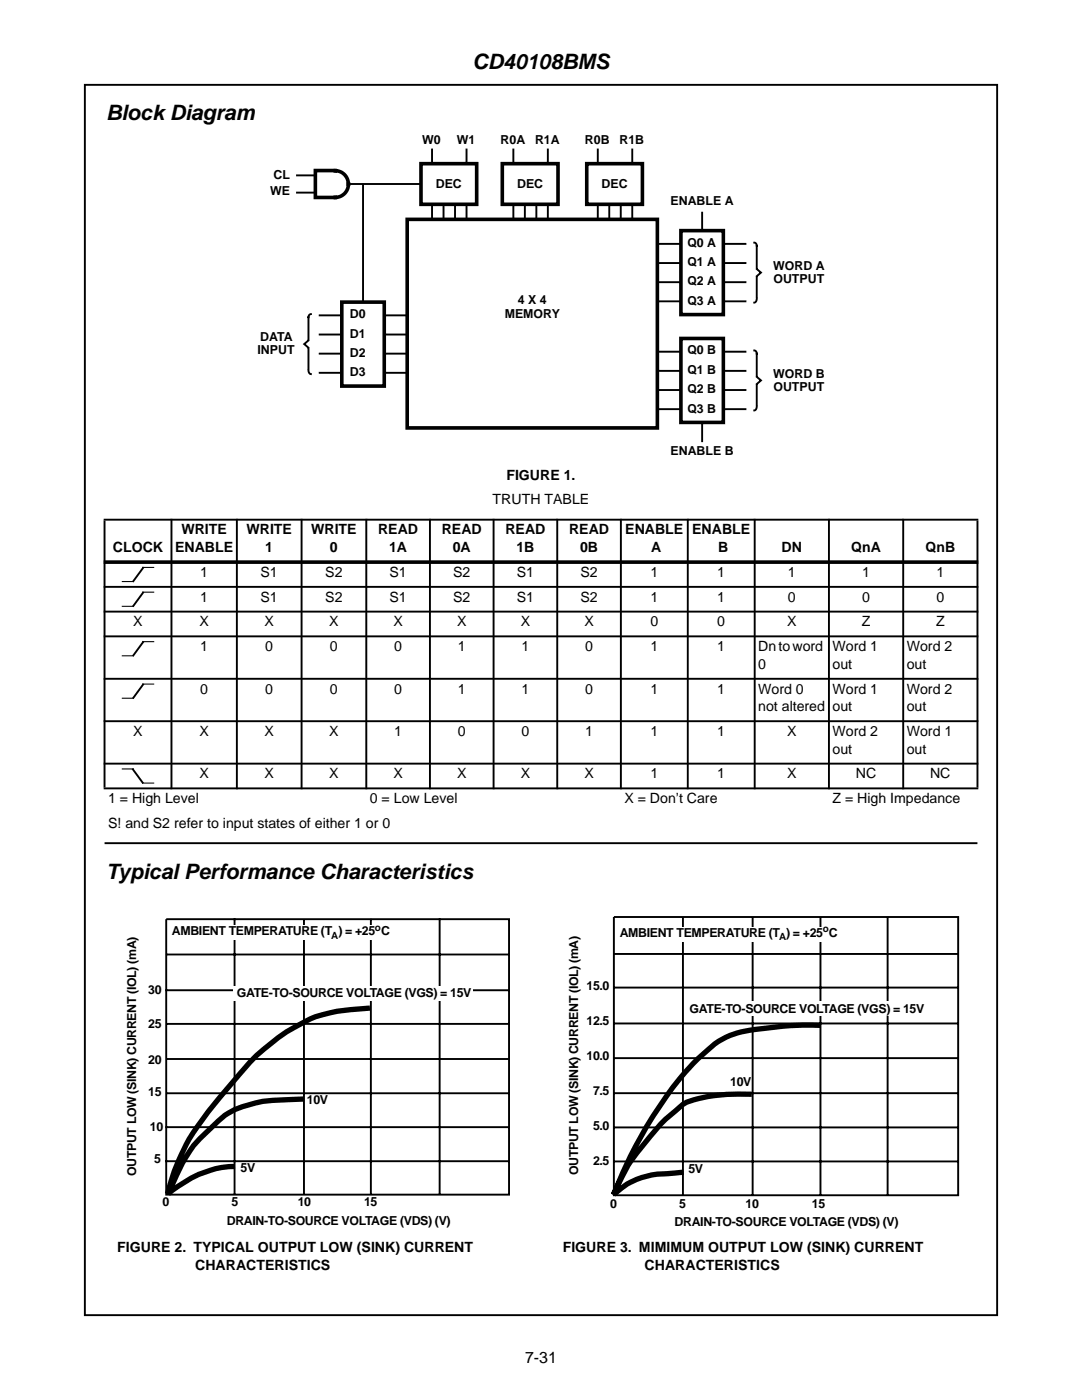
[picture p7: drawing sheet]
<svg xmlns="http://www.w3.org/2000/svg" width="216mm" height="279mm" viewBox="0 0 216 279" stroke-linecap="round" stroke-linejoin="round" font-family="sans-serif">
<path d="M16.9 16.9h182.1v245.6h-182.1zM131.5 48.7h17.2M131.5 52.5h17.2M131.5 56.3h17.2M131.5 60.1h17.2" fill="none" stroke="#000" stroke-width=".38"/>
<g fill="#000" stroke="#000" stroke-width=".38">
<path d="M20.7 103.7h174.5zM20.7 117.1h174.5zM20.7 122.1h174.5zM20.7 127h174.5zM20.7 135.5h174.5zM20.9 103.9v53.3zM34.2 103.5v54zM47.3 103.5v54zM60.2 103.5v54zM73.1 103.5v54zM85.8 103.5v54zM98.5 103.5v54z"/>
<path d="M111.2 103.5v54zM123.9 103.5v54zM137.2 103.5v54zM150.6 103.5v54zM165.4 103.5v54zM180.2 103.5v54zM195 103.9v53.3zM20.7 143.9h174.5zM20.7 152.4h174.5zM20.7 157.3h174.5zM20.9 168.3h174.1z"/>
</g>
<path d="M20.7 112.2h174.5z" fill="#000" stroke="#000" stroke-width=".72" stroke-linecap="butt"/>
<g fill="#fff" stroke="#000" stroke-width=".72">
<path d="M117.1 32.7h11.1v8.1h-11.1z" fill-rule="evenodd"/>
<path d="M135.9 46h8.4v16.8h-8.4z" fill-rule="evenodd"/>
</g>
<path d="M66.9 34h-4v5.4h4.3l.8-.2 .6-.4a2.72 2.72 0 0 0 .9-2.1M66.9 34.1h.1a2.64 2.64 0 0 1 2.5 2.7" fill="none" stroke="#000" stroke-width=".72"/>
<path d="M59.3 35h3.5M59.3 38.4h3.5M69.8 36.7h14.1M119.3 29.8v2.5M126.2 29.8v2.5M119.3 41.1v2.5M121.6 41.1v2.5M123.9 41.1v2.5M126.2 41.1v2.5" fill="none" stroke="#000" stroke-width=".38"/>
<path d="M100.2 32.7h11.1v8.1h-11.1z" fill-rule="evenodd" fill="#fff" stroke="#000" stroke-width=".72"/>
<path d="M102.4 29.8v2.5M109.3 29.8v2.5M102.4 41.1v2.5M104.7 41.1v2.5M107 41.1v2.5M109.3 41.1v2.5" fill="none" stroke="#000" stroke-width=".38"/>
<path d="M84 32.7h11.1v8.1h-11.1z" fill-rule="evenodd" fill="#fff" stroke="#000" stroke-width=".72"/>
<path d="M86.2 29.8v2.5M93.1 29.8v2.5M86.2 41.1v2.5M88.5 41.1v2.5M90.8 41.1v2.5M93.1 41.1v2.5" fill="none" stroke="#000" stroke-width=".38"/>
<path d="M151 53.2l.8 .7-.8 .7z" fill="#fff"/>
<path d="M140.1 42.5v3.3M150.5 48.4a.58 .58 0 0 1 .5 .6M151 49.1v4.4M151 55.3v4M151 59.6a.71 .71 0 0 1-.5 .8M151 53.7l.8 .7-.8 .7M131.5 70.2h17.2M131.5 74h17.2M131.5 77.8h17.2M131.5 81.7h17.2" fill="none" stroke="#000" stroke-width=".38"/>
<path d="M135.9 67.5h8.4v16.8h-8.4z" fill-rule="evenodd" fill="#fff" stroke="#000" stroke-width=".72"/>
<path d="M151 74.7l.8 .7-.8 .7z" fill="#fff"/>
<path d="M63.8 62.9h17.3M63.8 66.8h17.3M63.8 70.6h17.3M63.8 74.4h17.3M150.5 69.9l.4 .2 .1 .5v4.4M151 76.9v3.9M151 75.2l.8 .7-.8 .7M140.1 84.7v3.3M151 81.1a.71 .71 0 0 1-.5 .8" fill="none" stroke="#000" stroke-width=".38"/>
<path d="M68.2 60.3h8.5v16.8h-8.5z" fill-rule="evenodd" fill="#fff" stroke="#000" stroke-width=".72"/>
<path d="M60.7 68.2l.8-.7v1.4z" fill="#fff"/>
<g fill="none" stroke="#000" stroke-width=".38">
<path d="M72.4 36.9v23.2M61.5 68l-.8 .7 .8 .7M61.5 73.9a.73 .73 0 0 0 .5 .8M61.5 63.3v4.4M61.5 69.6v3.9M62 62.7l-.3 .1-.2 .5M28.6 113.3l-2 2.7M28.6 118.3l-2 2.6M28.6 128.1l-2 2.7M28.6 136.6l-2 2.7M26.5 153.5l2 2.7M33.1 197.6h68.4"/>
<path d="M33.1 190.5h68.4M33.2 183.4h68.4v55h-68.4zM46.8 183.4v55M60.7 183.4v55M74 183.4v55.1M87.7 183.4v55.1M33.1 218.2h68.5M33.2 204.3h68.4M33.2 211.3h68.3M33 231.7h68.5M33.1 224.9h68.4"/>
</g>
<path d="M81.3 43.8h49.9v41.6h-49.9z" fill="none" stroke="#000" stroke-width=".72"/>
<path d="M24.4 116.1h2.2M28.5 113.2h2.2M28.5 118.2h2.2M24.4 121h2.2M24.4 130.9h2.2M24.4 139.3h2.2M28.5 128.1h2.2M28.5 136.5h2.2M24.4 153.5h2.2M28.5 156.3h2.2" fill="none" stroke="#000" stroke-width=".21"/>
<path d="M60.5 219.3a41.4 41.4 0 0 0-9.7 .9 15.3 15.3 0 0 0-9 5.2 25.6 25.6 0 0 0-7 10l-1.3 3M73.8 201.2a36.6 36.6 0 0 0-10.8 1.7 40.9 40.9 0 0 0-16.5 13 69.6 69.6 0 0 0-9.5 12.9l-2.2 4.8-1.4 4.6M46.9 232.8a19.3 19.3 0 0 0-11.5 4.1l-1.7 1.2" fill="none" stroke="#000" stroke-width="1.1" stroke-linecap="butt"/>
<g fill="#fff">
<path d="M34.8 184.7h42.5v2.9h-42.5z" fill-rule="evenodd"/>
<path d="M46.5 196.8h47.7v2.9h-47.7z" fill-rule="evenodd"/>
</g>
<path d="M150 218.4a32.2 32.2 0 0 0-13.2 1.7 35.3 35.3 0 0 0-8.4 8.4l-1.9 2.3a24.5 24.5 0 0 0-3.3 5.9l-.8 1.7M163.8 204.6a72.2 72.2 0 0 0-16.9 1.6 14.6 14.6 0 0 0-6.4 4 60.3 60.3 0 0 0-11 13.9 89.4 89.4 0 0 0-7.1 14.4M136.4 233.9l-2.4 .3a15.8 15.8 0 0 0-11.5 4.2" fill="none" stroke="#000" stroke-width="1.1" stroke-linecap="butt"/>
<path d="M122.4 197.1h68.8M122.4 190.4h68.8M122.5 183h68.7v55.5h-68.7zM136.3 183.1v55.3M150.2 183v55.5M163.7 183v55.5M177.1 183v55.4M122.4 204.3h68.8M122.4 211.2h68.8M122.5 218.2h68.7M122.4 231.8h68.8M122.5 225h68.7" fill="none" stroke="#000" stroke-width=".38"/>
<g fill="#fff">
<path d="M124.2 185h42.4v2.9h-42.4z" fill-rule="evenodd"/>
<path d="M138.1 199.9h45.1v2.9h-45.1z" fill-rule="evenodd"/>
</g>
<g font-size="4.2">
<text x="94.3" y="13.8">CD40108BMS</text>
<text x="21.2" y="24">Block Diagram</text>
<text x="21.2" y="175.3">Typical Performance Characteristics</text>
</g>
<text font-size="3.2" x="104.8" y="272">7-31</text>
<g font-size="2.8">
<text x="101" y="95.7">FIGURE 1.</text>
<text x="98.3" y="100.7">TRUTH TABLE</text>
<text x="36.2" y="106.7">WRITE</text>
<text x="49.2" y="106.7">WRITE</text>
<text x="62.1" y="106.7">WRITE</text>
<text x="75.4" y="106.7">READ</text>
<text x="88.1" y="106.7">READ</text>
<text x="100.8" y="106.7">READ</text>
<text x="113.5" y="106.7">READ</text>
<text x="124.8" y="106.7">ENABLE</text>
<text x="138.1" y="106.7">ENABLE</text>
<text x="22.5" y="110.2">CLOCK</text>
<text x="34.9" y="110.2">ENABLE</text>
<text x="52.9" y="110.2">1</text>
<text x="65.8" y="110.2">0</text>
<text x="77.6" y="110.2">1A</text>
<text x="90.3" y="110.2">0A</text>
<text x="103" y="110.2">1B</text>
<text x="115.7" y="110.2">0B</text>
<text x="129.9" y="110.2">A</text>
<text x="143.3" y="110.2">B</text>
<text x="156" y="110.2">DN</text>
<text x="169.8" y="110.2">QnA</text>
<text x="184.7" y="110.2">QnB</text>
<text x="40" y="115.1">1</text>
<text x="52" y="115.1">S1</text>
<text x="64.9" y="115.1">S2</text>
<text x="77.7" y="115.1">S1</text>
<text x="90.4" y="115.1">S2</text>
<text x="103.1" y="115.1">S1</text>
<text x="115.8" y="115.1">S2</text>
<text x="129.8" y="115.1">1</text>
<text x="143.1" y="115.1">1</text>
<text x="157.2" y="115.1">1</text>
<text x="172" y="115.1">1</text>
<text x="186.8" y="115.1">1</text>
<text x="26.6" y="125">X</text>
<text x="39.8" y="125">X</text>
<text x="40" y="120.1">1</text>
<text x="52" y="120.1">S1</text>
<text x="52.8" y="125">X</text>
<text x="64.9" y="120.1">S2</text>
<text x="65.7" y="125">X</text>
<text x="77.7" y="120.1">S1</text>
<text x="78.5" y="125">X</text>
<text x="90.4" y="120.1">S2</text>
<text x="91.2" y="125">X</text>
<text x="103.1" y="120.1">S1</text>
<text x="103.9" y="125">X</text>
<text x="115.8" y="120.1">S2</text>
<text x="116.6" y="125">X</text>
<text x="129.8" y="125">0</text>
<text x="129.8" y="120.1">1</text>
<text x="143.1" y="125">0</text>
<text x="143.1" y="120.1">1</text>
<text x="157.1" y="125">X</text>
<text x="157.2" y="120.1">0</text>
<text x="172" y="125">Z</text>
<text x="172" y="120.1">0</text>
<text x="186.8" y="125">Z</text>
<text x="186.8" y="120.1">0</text>
<text x="40" y="129.9">1</text>
<text x="52.9" y="129.9">0</text>
<text x="65.8" y="129.9">0</text>
<text x="78.7" y="129.9">0</text>
<text x="91.4" y="129.9">1</text>
<text x="104.1" y="129.9">1</text>
<text x="116.8" y="129.9">0</text>
<text x="129.8" y="129.9">1</text>
<text x="143.1" y="129.9">1</text>
<text x="151.3" y="129.9">Dn toword</text>
<text x="166.1" y="129.9">Word 1</text>
<text x="180.9" y="129.9">Word 2</text>
<text x="151.3" y="133.5">0</text>
<text x="166.1" y="133.5">out</text>
<text x="180.9" y="133.5">out</text>
<text x="40" y="138.4">0</text>
<text x="52.9" y="138.4">0</text>
<text x="65.8" y="138.4">0</text>
<text x="78.7" y="138.4">0</text>
<text x="91.4" y="138.4">1</text>
<text x="104.1" y="138.4">1</text>
<text x="116.8" y="138.4">0</text>
<text x="129.8" y="138.4">1</text>
<text x="143.1" y="138.4">1</text>
<text x="151.3" y="138.4">Word 0</text>
<text x="151.3" y="141.9">not altered</text>
<text x="166.1" y="138.4">Word 1</text>
<text x="166.1" y="141.9">out</text>
<text x="180.9" y="138.4">Word 2</text>
<text x="180.9" y="141.9">out</text>
<text x="26.6" y="146.9">X</text>
<text x="39.8" y="146.9">X</text>
<text x="52.8" y="146.9">X</text>
<text x="65.7" y="146.9">X</text>
<text x="78.7" y="146.9">1</text>
<text x="91.4" y="146.9">0</text>
<text x="104.1" y="146.9">0</text>
<text x="116.8" y="146.9">1</text>
<text x="129.8" y="146.9">1</text>
<text x="143.1" y="146.9">1</text>
<text x="157.1" y="146.9">X</text>
<text x="166.1" y="146.9">Word 2</text>
<text x="180.9" y="146.9">Word 1</text>
<text x="39.8" y="155.3">X</text>
<text x="52.8" y="155.3">X</text>
<text x="65.7" y="155.3">X</text>
<text x="78.5" y="155.3">X</text>
<text x="91.2" y="155.3">X</text>
<text x="103.9" y="155.3">X</text>
<text x="116.6" y="155.3">X</text>
<text x="129.8" y="155.3">1</text>
<text x="143.1" y="155.3">1</text>
<text x="157.1" y="155.3">X</text>
<text x="166.1" y="150.4">out</text>
<text x="170.8" y="155.3">NC</text>
<text x="180.9" y="150.4">out</text>
<text x="185.6" y="155.3">NC</text>
<text x="21.6" y="160.3">1 = High Level</text>
<text x="73.8" y="160.3">0 = Low Level</text>
<text x="124.6" y="160.3">X = Don’t Care</text>
<text x="166.1" y="160.3">Z = High Impedance</text>
<text x="21.6" y="165.2">S! and S2 refer to input states of either 1 or 0</text>
<text x="23.4" y="249.9">FIGURE 2. TYPICAL OUTPUT LOW (SINK) CURRENT</text>
<text x="112.3" y="249.9">FIGURE 3. MIMIMUM OUTPUT LOW (SINK) CURRENT</text>
<text x="38.9" y="253.4">CHARACTERISTICS</text>
<text x="128.6" y="253.4">CHARACTERISTICS</text>
</g>
<g font-size="2.5">
<text x="84.3" y="28.8">W0</text>
<text x="91.1" y="28.8">W1</text>
<text x="99.9" y="28.8">R0A</text>
<text x="106.8" y="28.8">R1A</text>
<text x="116.7" y="28.8">R0B</text>
<text x="123.6" y="28.8">R1B</text>
<text x="54.6" y="35.7">CL</text>
<text x="53.9" y="39">WE</text>
<text x="87" y="37.6">DEC</text>
<text x="103.2" y="37.6">DEC</text>
<text x="120" y="37.6">DEC</text>
<text x="133.8" y="41">ENABLE A</text>
<text x="137.2" y="49.2">Q0 A</text>
<text x="137.2" y="53.1">Q1 A</text>
<text x="154.3" y="53.8">WORD A</text>
<text x="137.2" y="57">Q2 A</text>
<text x="154.3" y="56.5">OUTPUT</text>
<text x="69.8" y="63.5">D0</text>
<text x="100.7" y="63.5">MEMORY</text>
<text x="103.3" y="60.6">4 X 4</text>
<text x="137.2" y="60.9">Q3 A</text>
<text x="51.4" y="70.7">INPUT</text>
<text x="51.9" y="68.1">DATA</text>
<text x="69.8" y="67.4">D1</text>
<text x="69.8" y="71.2">D2</text>
<text x="137.2" y="70.7">Q0 B</text>
<text x="69.8" y="75.1">D3</text>
<text x="137.2" y="74.6">Q1 B</text>
<text x="154.3" y="75.3">WORD B</text>
<text x="154.3" y="78">OUTPUT</text>
<text x="137.2" y="78.5">Q2 B</text>
<text x="137.2" y="82.4">Q3 B</text>
<text x="133.8" y="90.8">ENABLE B</text>
<text x="34.3" y="186.7">AMBIENT TEMPERATURE (T ) = +25 C</text>
<text x="123.7" y="187">AMBIENT TEMPERATURE (T ) = +25</text>
<text x="165.4" y="187">C</text>
<text x="117" y="197.7">15.0</text>
<text x="29.6" y="198.3">30</text>
<text x="47.2" y="199">GATE-TO-SOURCE VOLTAGE (VGS) = 15V</text>
<text x="137.6" y="202.2">GATE-TO-SOURCE VOLTAGE (VGS) = 15V</text>
<text x="29.6" y="205.2">25</text>
<text x="117" y="204.6">12.5</text>
<text x="29.6" y="212.4">20</text>
<text x="117" y="211.6">10.0</text>
<text x="29.6" y="218.8">15</text>
<text x="61.2" y="220.4">10V</text>
<text x="118.3" y="218.6">7.5</text>
<text x="145.7" y="216.7">10V</text>
<text x="29.9" y="225.6">10</text>
<text x="118.3" y="225.5">5.0</text>
<text x="30.7" y="232.2">5</text>
<text x="48" y="233.8">5V</text>
<text x="118.3" y="232.5">2.5</text>
<text x="27.1" y="234.7" transform="rotate(-90 27.1 234.7)">OUTPUT LOW (SINK) CURRENT (IOL) (mA)</text>
<text x="115.3" y="234.6" transform="rotate(-90 115.3 234.6)">OUTPUT LOW (SINK) CURRENT (IOL) (mA)</text>
<text x="137.4" y="234.2">5V</text>
<text x="32.4" y="240.7">0</text>
<text x="45.3" y="244.4">DRAIN-TO-SOURCE VOLTAGE (VDS) (V)</text>
<text x="46.2" y="240.7">5</text>
<text x="59.4" y="240.7">10</text>
<text x="72.6" y="240.7">15</text>
<text x="121.8" y="241">0</text>
<text x="134.6" y="244.8">DRAIN-TO-SOURCE VOLTAGE (VDS) (V)</text>
<text x="135.5" y="241">5</text>
<text x="148.8" y="241">10</text>
<text x="162" y="241">15</text>
</g>
<g font-size="2">
<text x="74.8" y="185.7">o</text>
<text x="66.1" y="187.3">A</text>
<text x="155.4" y="187.7">A</text>
<text x="164.2" y="186.1">o</text>
</g>
</svg>
